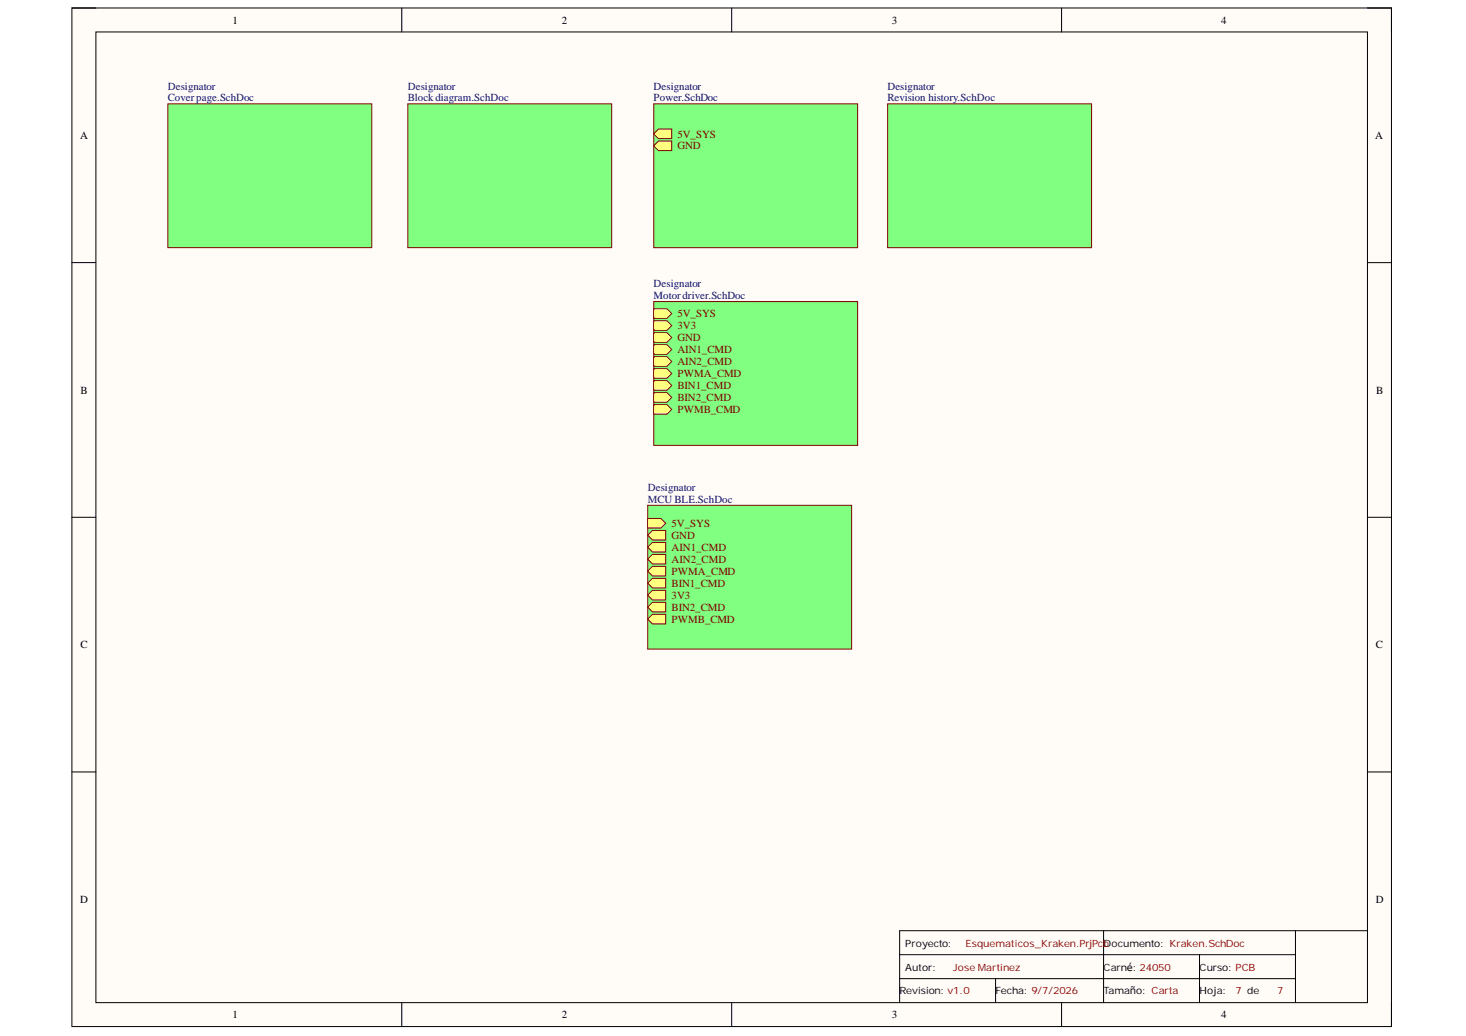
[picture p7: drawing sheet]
<svg xmlns="http://www.w3.org/2000/svg" width="297mm" height="210mm" viewBox="0 0 297 210" stroke-linecap="round" stroke-linejoin="round" font-family="sans-serif">
<path d="M14.6 1.6h267.3v206.4h-267.3z" fill-rule="evenodd" fill="#fffcf8"/>
<path d="M14.6 1.6h267.3v206.4h-267.3z" fill="none" stroke="#000" stroke-width=".2"/>
<path d="M19.4 6.5h257.7v196.6h-257.7z" fill-rule="evenodd" fill="#fffcf8"/>
<g fill="none" stroke="#000" stroke-width=".2">
<path d="M14.6 1.6h4.8M19.4 6.5h257.7v196.6h-257.7zM81.4 1.6v4.9M148.3 1.6v4.9M215.1 1.6v4.9M277.1 1.6h4.8v4.9M14.6 53.2h4.8M277.1 53.2h4.8M14.6 104.8h4.8M277.1 104.8h4.8M14.6 156.4h4.8M277.1 156.4h4.8"/>
<path d="M182.3 193.4h80.2M182.3 198.3h80.2M201.7 198.3v4.8M223.6 188.6v14.5M243 193.4v9.7M262.5 188.6v14.5M277.1 188.6h-94.8v14.5M81.4 203.1v4.9M148.3 203.1v4.9M215.1 203.1v4.9M281.9 203.1v4.9"/>
</g>
<path d="M34 21h41.3v29.2h-41.3z" fill-rule="evenodd" fill="#80ff80"/>
<path d="M34 21h41.3v29.2h-41.3z" fill="none" stroke="#800000" stroke-width=".2"/>
<path d="M82.6 21h41.3v29.2h-41.3z" fill-rule="evenodd" fill="#80ff80"/>
<path d="M82.6 21h41.3v29.2h-41.3z" fill="none" stroke="#800000" stroke-width=".2"/>
<path d="M179.8 21h41.4v29.2h-41.4z" fill-rule="evenodd" fill="#80ff80"/>
<path d="M179.8 21h41.4v29.2h-41.4z" fill="none" stroke="#800000" stroke-width=".2"/>
<path d="M132.5 21h41.3v29.2h-41.3z" fill-rule="evenodd" fill="#80ff80"/>
<path d="M132.5 21h41.3v29.2h-41.3z" fill="none" stroke="#800000" stroke-width=".2"/>
<path d="M132.5 27.1l.9-1h2.7v2h-2.7z" fill-rule="evenodd" fill="#ffff80"/>
<path d="M132.5 27.1l.9-1h2.7v2h-2.7z" fill="none" stroke="#800000" stroke-width=".2"/>
<path d="M132.5 29.5l.9-.9h2.7v1.9h-2.7z" fill-rule="evenodd" fill="#ffff80"/>
<path d="M132.5 29.5l.9-.9h2.7v1.9h-2.7z" fill="none" stroke="#800000" stroke-width=".2"/>
<path d="M132.5 61.1h41.3v29.1h-41.3z" fill-rule="evenodd" fill="#80ff80"/>
<path d="M132.5 61.1h41.3v29.1h-41.3z" fill="none" stroke="#800000" stroke-width=".2"/>
<path d="M132.5 62.6h2.6l1 .9-1 1h-2.6z" fill-rule="evenodd" fill="#ffff80"/>
<path d="M132.5 62.6h2.6l1 .9-1 1h-2.6z" fill="none" stroke="#800000" stroke-width=".2"/>
<path d="M132.5 65h2.6l1 1-1 .9h-2.6z" fill-rule="evenodd" fill="#ffff80"/>
<path d="M132.5 65h2.6l1 1-1 .9h-2.6z" fill="none" stroke="#800000" stroke-width=".2"/>
<path d="M132.5 67.4h2.6l1 1-1 1h-2.6z" fill-rule="evenodd" fill="#ffff80"/>
<path d="M132.5 67.4h2.6l1 1-1 1h-2.6z" fill="none" stroke="#800000" stroke-width=".2"/>
<path d="M132.5 69.8h2.6l1 1-1 1h-2.6z" fill-rule="evenodd" fill="#ffff80"/>
<path d="M132.5 69.8h2.6l1 1-1 1h-2.6z" fill="none" stroke="#800000" stroke-width=".2"/>
<path d="M132.5 72.3h2.6l1 .9-1 1h-2.6z" fill-rule="evenodd" fill="#ffff80"/>
<path d="M132.5 72.3h2.6l1 .9-1 1h-2.6z" fill="none" stroke="#800000" stroke-width=".2"/>
<path d="M132.5 74.7h2.6l1 1-1 .9h-2.6z" fill-rule="evenodd" fill="#ffff80"/>
<path d="M132.5 74.7h2.6l1 1-1 .9h-2.6z" fill="none" stroke="#800000" stroke-width=".2"/>
<path d="M132.5 77.1h2.6l1 1-1 1h-2.6z" fill-rule="evenodd" fill="#ffff80"/>
<path d="M132.5 77.1h2.6l1 1-1 1h-2.6z" fill="none" stroke="#800000" stroke-width=".2"/>
<path d="M132.5 79.6h2.6l1 .9-1 1h-2.6z" fill-rule="evenodd" fill="#ffff80"/>
<path d="M132.5 79.6h2.6l1 .9-1 1h-2.6z" fill="none" stroke="#800000" stroke-width=".2"/>
<path d="M132.5 82h2.6l1 1-1 .9h-2.6z" fill-rule="evenodd" fill="#ffff80"/>
<path d="M132.5 82h2.6l1 1-1 .9h-2.6z" fill="none" stroke="#800000" stroke-width=".2"/>
<path d="M131.2 102.4h41.4v29.1h-41.4z" fill-rule="evenodd" fill="#80ff80"/>
<path d="M131.2 102.4h41.4v29.1h-41.4z" fill="none" stroke="#800000" stroke-width=".2"/>
<path d="M131.2 105h2.7l1 1-1 1h-2.7z" fill-rule="evenodd" fill="#ffff80"/>
<path d="M131.2 105h2.7l1 1-1 1h-2.7z" fill="none" stroke="#800000" stroke-width=".2"/>
<path d="M131.2 108.4l1-.9h2.7v1.9h-2.7z" fill-rule="evenodd" fill="#ffff80"/>
<path d="M131.2 108.4l1-.9h2.7v1.9h-2.7z" fill="none" stroke="#800000" stroke-width=".2"/>
<path d="M131.2 110.9l1-1h2.7v1.9h-2.7z" fill-rule="evenodd" fill="#ffff80"/>
<path d="M131.2 110.9l1-1h2.7v1.9h-2.7z" fill="none" stroke="#800000" stroke-width=".2"/>
<path d="M131.2 113.3l1-1h2.7v2h-2.7z" fill-rule="evenodd" fill="#ffff80"/>
<path d="M131.2 113.3l1-1h2.7v2h-2.7z" fill="none" stroke="#800000" stroke-width=".2"/>
<path d="M131.2 115.7l1-.9h2.7v1.9h-2.7z" fill-rule="evenodd" fill="#ffff80"/>
<path d="M131.2 115.7l1-.9h2.7v1.9h-2.7z" fill="none" stroke="#800000" stroke-width=".2"/>
<path d="M131.2 118.2l1-1h2.7v1.9h-2.7z" fill-rule="evenodd" fill="#ffff80"/>
<path d="M131.2 118.2l1-1h2.7v1.9h-2.7z" fill="none" stroke="#800000" stroke-width=".2"/>
<path d="M131.2 120.6l1-1h2.7v2h-2.7z" fill-rule="evenodd" fill="#ffff80"/>
<path d="M131.2 120.6l1-1h2.7v2h-2.7z" fill="none" stroke="#800000" stroke-width=".2"/>
<path d="M131.2 123l1-1h2.7v2h-2.7z" fill-rule="evenodd" fill="#ffff80"/>
<path d="M131.2 123l1-1h2.7v2h-2.7z" fill="none" stroke="#800000" stroke-width=".2"/>
<path d="M131.2 125.4l1-.9h2.7v1.9h-2.7z" fill-rule="evenodd" fill="#ffff80"/>
<path d="M131.2 125.4l1-.9h2.7v1.9h-2.7z" fill="none" stroke="#800000" stroke-width=".2"/>
<g font-size="2.2">
<text x="47.1" y="4.8">1</text>
<text x="113.8" y="4.8">2</text>
<text x="180.7" y="4.8">3</text>
<text x="247.5" y="4.8">4</text>
<text x="16.2" y="28.1">A</text>
<text x="278.7" y="28.1">A</text>
<text x="16.3" y="79.8">B</text>
<text x="278.8" y="79.8">B</text>
<text x="16.3" y="131.4">C</text>
<text x="278.7" y="131.4">C</text>
<text x="16.2" y="182.9">D</text>
<text x="278.7" y="182.9">D</text>
<text x="47.1" y="206.3">1</text>
<text x="113.8" y="206.3">2</text>
<text x="180.7" y="206.3">3</text>
<text x="247.5" y="206.3">4</text>
</g>
<g font-size="2.2" fill="#000080">
<text x="34" y="18.2">Designator</text>
<text x="34" y="20.5">Coverpage.SchDoc</text>
<text x="82.6" y="18.2">Designator</text>
<text x="82.6" y="20.5">Blockdiagram.SchDoc</text>
<text x="132.4" y="18.2">Designator</text>
<text x="132.4" y="20.5">Power.SchDoc</text>
<text x="179.8" y="18.2">Designator</text>
<text x="179.8" y="20.5">Revision history.SchDoc</text>
<text x="132.4" y="58.2">Designator</text>
<text x="132.4" y="60.7">Motordriver.SchDoc</text>
<text x="131.3" y="99.4">Designator</text>
<text x="131.3" y="101.9">MCU BLE.SchDoc</text>
</g>
<g font-size="2.2" fill="#800000">
<text x="137.3" y="27.9">5V_SYS</text>
<text x="137.3" y="30.2">GND</text>
<text x="137.3" y="64.3">5V_SYS</text>
<text x="137.3" y="66.7">3V3</text>
<text x="137.3" y="69.1">GND</text>
<text x="137.3" y="71.6">AIN1_CMD</text>
<text x="137.3" y="74">AIN2_CMD</text>
<text x="137.3" y="76.4">PWMA_CMD</text>
<text x="137.3" y="78.8">BIN1_CMD</text>
<text x="137.3" y="81.3">BIN2_CMD</text>
<text x="137.3" y="83.7">PWMB_CMD</text>
<text x="136.1" y="106.8">5V_SYS</text>
<text x="136.1" y="109.1">GND</text>
<text x="136.1" y="111.6">AIN1_CMD</text>
<text x="136.1" y="114">AIN2_CMD</text>
<text x="136.1" y="116.5">PWMA_CMD</text>
<text x="136.1" y="118.9">BIN1_CMD</text>
<text x="136.1" y="121.3">3V3</text>
<text x="136.1" y="123.8">BIN2_CMD</text>
<text x="136.1" y="126.2">PWMB_CMD</text>
</g>
<g font-size="2">
<text x="183.4" y="191.8">Proyecto:</text>
<text x="223.6" y="191.8">Documento: Kraken.SchDoc</text>
<text x="183.4" y="196.7">Autor:</text>
<text x="223.6" y="196.7">Carné: 24050</text>
<text x="243.1" y="196.7">Curso: PCB</text>
<text x="182.2" y="201.5">Revision: v1.0</text>
<text x="201.7" y="201.5">Fecha: 9/7/2026</text>
<text x="223.6" y="201.5">Tamaño: Carta</text>
<text x="243.1" y="201.5">Hoja:</text>
</g>
<g font-size="2" fill="#980000">
<text x="195.6" y="191.8">Esquematicos_Kraken.PrjPcb</text>
<text x="193.2" y="196.7">Jose Martinez</text>
<text x="250.3" y="201.5">7 de</text>
<text x="258.8" y="201.5">7</text>
</g>
</svg>
